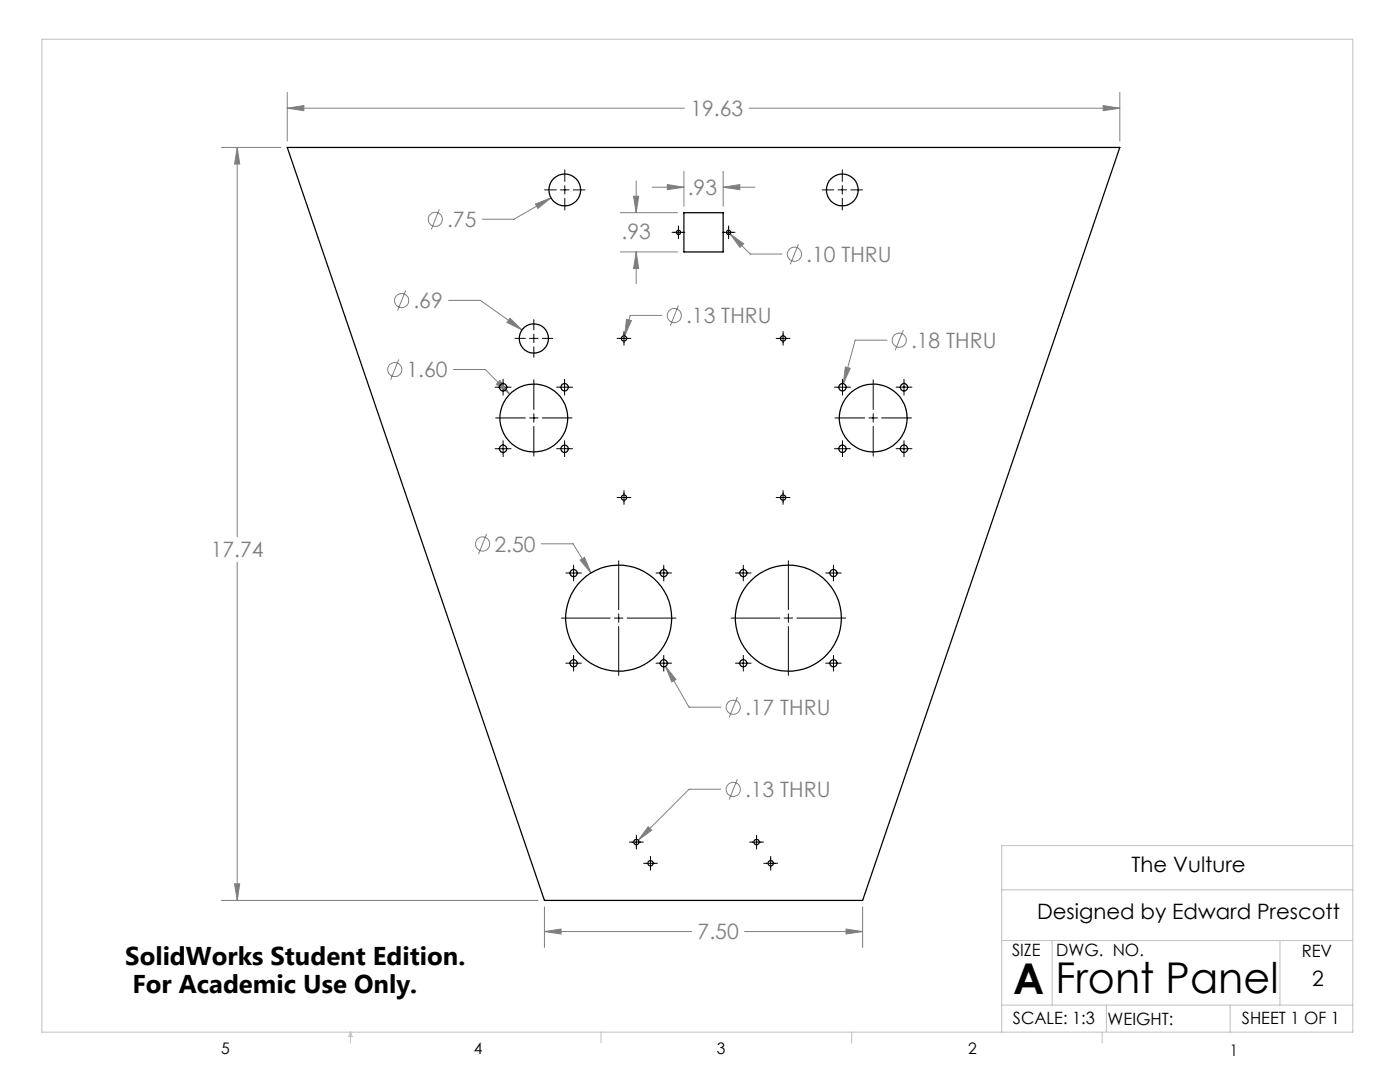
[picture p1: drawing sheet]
<svg xmlns="http://www.w3.org/2000/svg" width="279mm" height="216mm" viewBox="0 0 279 216" stroke-linecap="round" stroke-linejoin="round" font-family="sans-serif">
<g fill="none" stroke="#808080" stroke-width=".2">
<path d="M57.3 18.4v9.8M223.5 18.4v9.8M44.2 29.4h11.9M47.3 29.4l.5 3.3h-1zM47.3 29.4v77.7M57.3 21.6l3.3-.5v1zM57.3 21.6h79.3M110 39.5l-7.4 4.2h-6.4M126.4 39.2h1.1l-.5 3.2zM127 36.1v6.3M130.1 37.4h6.4M133.2 36.8l3.3 .6-3.3 .5z"/>
<path d="M136.5 34.2v7M144.3 37.4l3.3-.6v1.1zM144.3 34.2v7M144.3 37.4h6.4M149.5 21.6h74M220.2 21.1l3.3 .5-3.3 .5zM81 58l-1.7 4M87.7 41.8l-1.6 4M89.5 59.9h6.4l8.3 5.9M106.9 40.7l3.1-1.2-2.6 2.1zM123.8 42.4h11.4M123.8 50.3h11.4"/>
<path d="M127 50.3l.5 3.3h-1.1zM127 50.3v6.3M145.7 46.7l2.7 1.9-.7 .8zM145.7 46.7l4 4h6.4M159.3 48.7l-1.6 4M79.6 71.7l-1.6 4.1M90.5 73.7h6.3l4.9 4.9M99.8 75.9l1.9 2.7-2.6-1.9zM101.8 63.5l2.4 2.3-3-1.5zM125 63.7l1 .3-1.3 3zM132.1 62.9h-6.3l-1.1 4.1M135.4 61l-1.6 4"/>
<path d="M168.7 73.2l1 .3-1.4 3.1zM177 67.9h-6.3l-2.4 8.7M180.3 65.9l-1.7 4M47.3 112.2v67.5M97.1 106.5l-1.6 4.1M108 108.5h6.4l3.5 5.8M115.8 111.8l.9-.6 1.2 3.1zM132.8 133l2.1 2.6-.8 .5zM132.8 133l4.7 8.1h6.4M147.1 139.1l-1.6 4.1M143.9 157.5h-6.4l-10.1 10.1M147.1 155.5l-1.6 4"/>
<path d="M44.2 179.7h63.2M46.8 176.4h1l-.5 3.3zM129.4 165l.7 .7-2.7 1.9zM108.7 185.9l3.3-.5v1zM108.7 180.9v8.2M108.7 185.9h29.3M148.6 185.9h23.6M168.8 185.4l3.4 .5-3.4 .5zM172.2 180.9v8.2"/>
<circle cx="80.2" cy="60" r="1.41"/>
<circle cx="86.9" cy="43.8" r="1.42"/>
<circle cx="158.5" cy="50.7" r="1.42"/>
<circle cx="78.8" cy="73.7" r="1.4"/>
<circle cx="134.6" cy="63" r="1.42"/>
<circle cx="179.5" cy="67.9" r="1.4"/>
<circle cx="96.3" cy="108.5" r="1.41"/>
<circle cx="146.3" cy="141.1" r="1.41"/>
<circle cx="146.3" cy="157.5" r="1.41"/>
</g>
<g fill="none" stroke="#000" stroke-width=".2">
<path d="M108.7 37.9h2.3M111.9 37.9h1.7M112.7 33.9v2.3M112.7 37v1.7M112.7 39.6v2.3M114.4 37.9h2.3M164.1 37.9h2.3M167.3 37.9h1.6M168.1 33.9v2.3M168.1 37v1.7M168.1 39.6v2.3M169.8 37.9h2.3"/>
<path d="M134.1 46.4h2.6M135.4 45.1v2.5M144.1 46.4h2.6M145.4 45.1v2.5M98.8 77.3h3.2M100.4 75.7v3.1M102.8 67.5h2M105.7 67.5h1.7M106.5 63.8v2M106.5 66.7v1.7M106.5 69.2v2.1M106.5 75.8v5.9"/>
<path d="M108.2 67.5h2.1M111.1 77.3h3.2M112.7 75.7v3.1M123.2 67.5h2.7M124.5 66.1v2.8M154.9 67.5h2.8M156.3 66.1v2.8M166.5 77.3h3.2M168.1 75.7v3.1M174.3 75.8v5.9M178.8 77.3h3.2M180.4 75.7v3.1"/>
<path d="M98.8 89.5h3.2M98.9 83.4h5.9M100.4 87.9v3.2M105.7 83.4h1.7M106.5 82.5v1.7M106.5 85.1v5.9M108.2 83.4h6M111.1 89.5h3.2M112.7 87.9v3.2M123.2 99.3h2.7M124.5 97.9v2.7M154.9 99.3h2.8"/>
<path d="M156.3 97.9v2.7M166.5 89.5h3.2M166.7 83.4h5.9M168.1 87.9v3.2M173.4 83.4h1.7M174.3 82.5v1.7M174.3 85.1v5.9M176 83.4h5.9M178.8 89.5h3.2M180.4 87.9v3.2M112.9 114.3h3.1M114.5 112.8v3.1"/>
<path d="M123.5 111.9v9.7M130.9 114.3h3.1M132.5 112.8v3.1M146.8 114.3h3.1M148.3 112.8v3.1M157.3 111.9v9.7M164.8 114.3h3.1M166.3 112.8v3.1M112 123.3h9.8M112.9 132.3h3.1M114.5 130.8v3.1M122.6 123.3h1.7"/>
<path d="M123.5 122.5v1.7M123.5 125v9.8M125.2 123.3h9.7M130.9 132.3h3.1M132.5 130.8v3.1M145.9 123.3h9.7M146.8 132.3h3.1M148.3 130.8v3.1M156.5 123.3h1.7M157.3 122.5v1.7M157.3 125v9.8M159 123.3h9.8"/>
<path d="M164.8 132.3h3.1M166.3 130.8v3.1M125.6 168h2.8M127 166.7v2.7M128.4 172.3h2.8M129.8 170.9v2.7M149.6 168h2.8M151 166.7v2.7M152.4 172.3h2.8M153.8 170.9v2.7"/>
</g>
<g fill="none" stroke="#c0c0c0" stroke-width=".2">
<path d="M8.4 7.8h261.6v198.2h-261.6zM199.9 177.6h70.1M270 168.7h-70.1v37.3M199.9 187.7h70.1M210 187.7v12.9M255.4 187.7v12.9M70 206v2.1M70 206l.3 .8h-.7zM119.9 206v2.1M170 206v2.1M199.9 200.6h70.1M220 206v2.1"/>
<path d="M220.8 200.6v5.4M245.5 200.6v5.4"/>
</g>
<path d="M220.2 21.1l3.3 .5-3.3 .5zM57.3 21.6l3.3-.5v1zM108.7 185.9l3.3-.5v1zM168.8 185.4l3.4 .5-3.4 .5zM47.3 29.4l.5 3.3h-1zM46.8 176.4h1l-.5 3.3zM99.8 75.9l-.7 .8 2.6 1.9zM101.8 63.5l-.6 .8 3 1.5zM106.9 40.7l.5 .9 2.6-2.1zM115.8 111.8l2.1 2.5-1.2-3.1zM126.4 39.2h1.1l-.5 3.2zM127 50.3l.5 3.3h-1.1zM133.2 36.8l3.3 .6-3.3 .5zM144.3 37.4l3.3-.6v1.1zM125 63.7l-.3 3.3 1.3-3zM168.7 73.2l-.4 3.4 1.4-3.1zM145.7 46.7l2 2.7 .7-.8zM132.8 133l1.3 3.1 .8-.5zM129.4 165l-2 2.6 2.7-1.9z" fill="#808080"/>
<g fill="none" stroke="#000" stroke-width=".25">
<path d="M57.3 29.4h166.2l-51.3 150.3h-63.5zM136.5 42.4h7.8v7.9h-7.8z"/>
<circle cx="112.7" cy="37.9" r="3.2"/>
<circle cx="168.1" cy="37.9" r="3.2"/>
<circle cx="135.4" cy="46.4" r=".42"/>
<circle cx="145.4" cy="46.4" r=".43"/>
<circle cx="100.4" cy="77.3" r=".74"/>
<circle cx="106.5" cy="67.5" r="2.93"/>
<circle cx="112.7" cy="77.3" r=".74"/>
<circle cx="124.5" cy="67.5" r=".53"/>
<circle cx="156.3" cy="67.5" r=".53"/>
<circle cx="168.1" cy="77.3" r=".74"/>
<circle cx="180.4" cy="77.3" r=".74"/>
<circle cx="100.4" cy="89.6" r=".74"/>
<circle cx="106.5" cy="83.4" r="6.8"/>
<circle cx="112.7" cy="89.6" r=".74"/>
<circle cx="124.5" cy="99.3" r=".53"/>
<circle cx="156.3" cy="99.3" r=".53"/>
<circle cx="168.1" cy="89.6" r=".74"/>
<circle cx="174.3" cy="83.4" r="6.8"/>
<circle cx="180.4" cy="89.6" r=".74"/>
<circle cx="114.5" cy="114.4" r=".71"/>
<circle cx="132.5" cy="114.4" r=".71"/>
<circle cx="148.3" cy="114.4" r=".71"/>
<circle cx="166.3" cy="114.4" r=".71"/>
<circle cx="114.5" cy="132.3" r=".71"/>
<circle cx="123.5" cy="123.4" r="10.6"/>
<circle cx="132.5" cy="132.3" r=".71"/>
<circle cx="148.3" cy="132.3" r=".71"/>
<circle cx="157.3" cy="123.4" r="10.6"/>
<circle cx="166.3" cy="132.3" r=".71"/>
<circle cx="127" cy="168" r=".53"/>
<circle cx="129.8" cy="172.3" r=".53"/>
<circle cx="151" cy="168" r=".53"/>
<circle cx="153.8" cy="172.3" r=".53"/>
</g>
<g font-size="8.5">
<text x="202.2" y="198.3">A</text>
<text x="210.6" y="198.1">Front Panel</text>
</g>
<g font-size="5.1">
<text x="25" y="192.5">SolidWorks Student Edition.</text>
<text x="26.4" y="198.1">For Academic Use Only.</text>
</g>
<g font-size="4.2" fill="#808080">
<text x="137.8" y="23.2">19.63</text>
<text x="137.2" y="38.9">.93</text>
<text x="89.2" y="45.3">.75</text>
<text x="124" y="47.7">.93</text>
<text x="160.9" y="52.3">.10 THRU</text>
<text x="82.5" y="61.5">.69</text>
<text x="136.9" y="64.5">.13 THRU</text>
<text x="181.8" y="69.4">.18 THRU</text>
<text x="81.1" y="75.3">1.60</text>
<text x="42.1" y="111.2">17.74</text>
<text x="98.7" y="110.1">2.50</text>
<text x="148.7" y="142.7">.17 THRU</text>
<text x="148.7" y="159.1">.13 THRU</text>
<text x="139.2" y="187.5">7.50</text>
</g>
<g font-size="4.2">
<text x="225.8" y="173.9">The Vulture</text>
<text x="207" y="183.4">Designed by Edward Prescott</text>
<text x="261.9" y="196.7">2</text>
</g>
<g font-size="3.4">
<text x="202" y="190.8">SIZE</text>
<text x="210.8" y="190.9">DWG. NO.</text>
<text x="259.8" y="191">REV</text>
<text x="202.1" y="204.4">SCALE: 1:3</text>
<text x="221" y="204.5">WEIGHT:</text>
<text x="247.8" y="204.4">SHEET 1 OF 1</text>
</g>
<g font-size="3.2">
<text x="44.2" y="210.4">5</text>
<text x="94.6" y="210.3">4</text>
<text x="143.1" y="210.4">3</text>
<text x="193.2" y="210.3">2</text>
<text x="245.4" y="210.6">1</text>
</g>
</svg>
